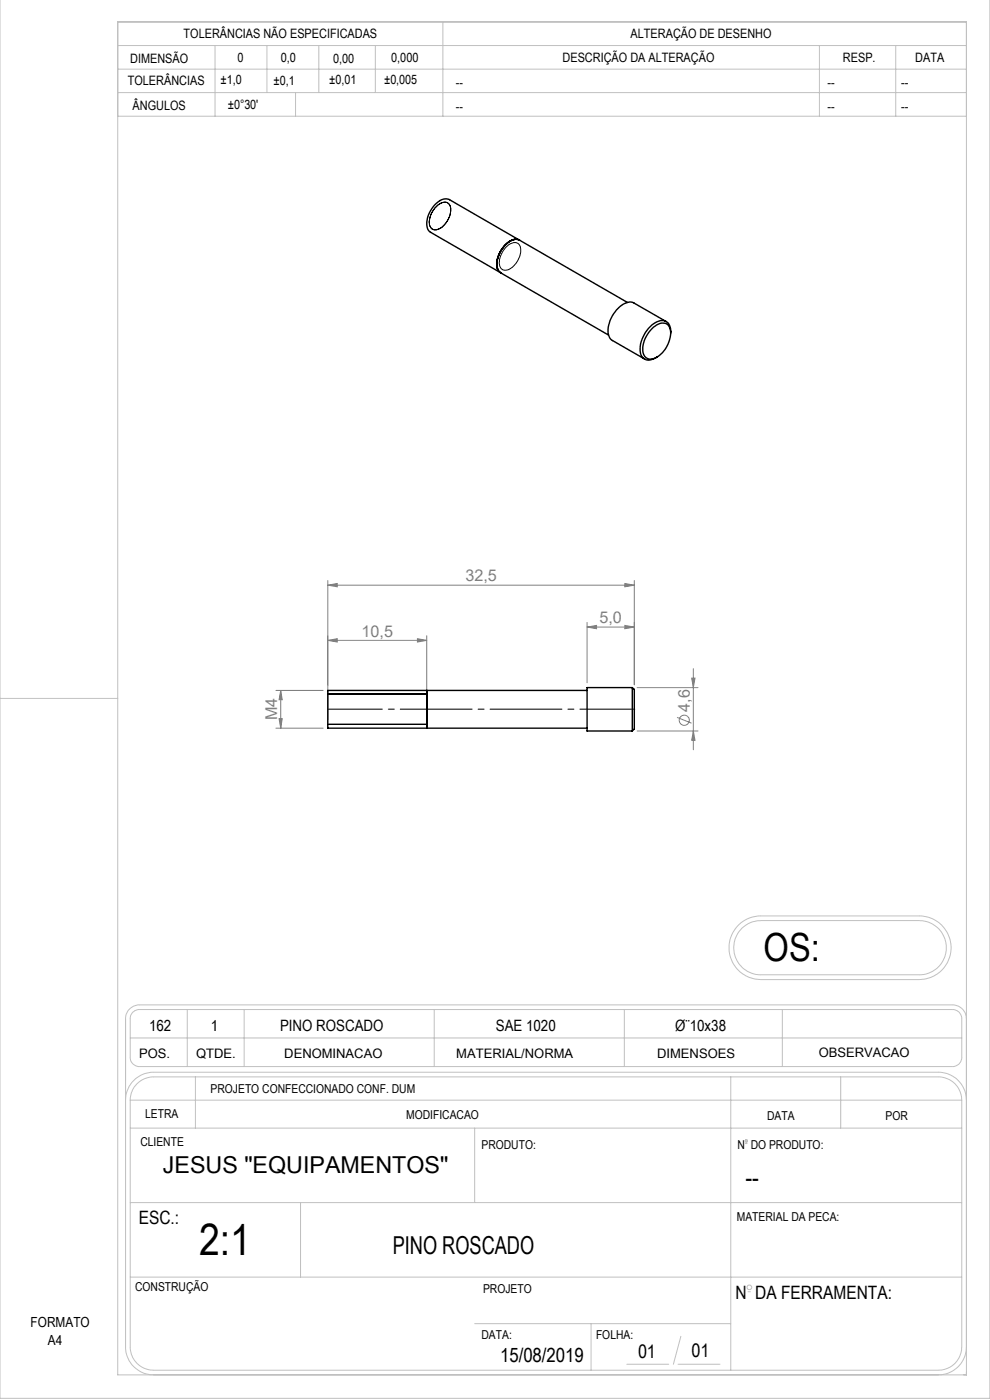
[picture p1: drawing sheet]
<svg xmlns="http://www.w3.org/2000/svg" width="210mm" height="297mm" viewBox="0 0 210 297" stroke-linecap="round" stroke-linejoin="round" font-family="sans-serif">
<g fill="none" stroke="#808080" stroke-width=".21">
<path d="M69.5 124.1l2-.3v.7zM69.5 135.9l2-.4v.7zM69.5 123.2v29.5M69.5 124.1h65M69.5 135.9h21M88.5 135.5l2 .4-2 .3zM90.5 134.9v17.8M124.5 133l2-.3v.7zM124.5 132v12.8M124.5 133h10M132.5 123.8l2 .3-2 .4zM132.5 132.7l2 .3-2 .4z"/>
<path d="M134.5 123.2v22.1M58.5 146.5h10M58.5 154.5h10M59.2 152.5h.7l-.4 2zM59.5 146.5l.4 1.9h-.7zM59.5 146.5v8M135.1 145.9h13M135.1 155.1h13M143.6 152.2l3.1 1.2M146.7 143.9h.7l-.3 2zM147.1 155.1l.3 2h-.7zM147.1 141.8v17.3"/>
<circle cx="145.1" cy="152.8" r="1.07"/>
</g>
<g fill="none" stroke="#c0c0c0" stroke-width=".21">
<path d="M210 -.1v296.7h-210v-296.6M25 4.7h180v287h-180zM25 9.7h180M25 19.6h180M25 14.7h180M45.6 9.7v15M56.6 9.7v9.9M62.7 19.6v5.1M67.6 9.7v9.9M79.6 9.7v9.9M93.9 4.7v20M173.8 9.7v15"/>
<path d="M190 9.7v15M25 24.7h180M0 148.2h25M156.7 196.2l.5-.5a6.7 6.7 0 0 1 4.2-1.4h33.6a6.8 6.8 0 0 1 6.8 6.8 6.8 6.8 0 0 1-6.8 6.7h-33.6a6.8 6.8 0 0 1-6.2-4.2 6.8 6.8 0 0 1 1.5-7.4zM157.4 196.9l.2-.2a5.6 5.6 0 0 1 3.8-1.4h33.6a5.8 5.8 0 0 1 5.7 5.7 5.8 5.8 0 0 1-5.7 5.8h-33.6a5.8 5.8 0 0 1-5.3-3.6 5.8 5.8 0 0 1 1.3-6.3zM28.3 214.7l1.1-.5h172.8a1.93 1.93 0 0 1 1.8 1.9v8.4a1.93 1.93 0 0 1-2 1.8h-172.4a1.92 1.92 0 0 1-2-2v-8.2a1.81 1.81 0 0 1 .7-1.4zM39.7 214.2v12.1M51.8 214.2v12.1M92.1 214.2v12.1M132.4 214.2v12.1M165.9 214.2v12.1M205 216.1a2.94 2.94 0 0 0-3-2.9h-172.4a2.94 2.94 0 0 0-3 2.9v69.6a6 6 0 0 0 6 6"/>
<path d="M26.6 233.4a6 6 0 0 1 6-5.9h166.5a6 6 0 0 1 5.9 5.9M27.6 233.4a4.9 4.9 0 0 1 5-4.9h166.5a4.9 4.9 0 0 1 4.9 4.9M27.6 233.4v52.3a4.9 4.9 0 0 0 5 5h166.5a4.9 4.9 0 0 0 4.9-5v-52.3M27.6 239.3h176.4M27.6 233.4h176.4M27.6 220.2h176.4M41.5 228.5v10.8M100.7 239.3v15.8M155 228.5v62.2M178.3 228.5v10.8M27.6 255.1h176.4M63.7 255.1v15.8"/>
<path d="M158.2 242.6h.2M27.6 270.9h176.4M158.7 274h.5M100.7 280.8h54.3M125.4 280.8v9.9M133 289.4h8.9M143.8 289.4h8.9M144.4 283.5l-1.6 5.9M205 285.7a6 6 0 0 1-5.9 6"/>
<circle cx="158.3" cy="242.1" r=".25"/>
<circle cx="159" cy="273.1" r=".5"/>
</g>
<path d="M92.3 44.1a2.23 2.23 0 0 1 2.8-1 3 3 0 0 1-.2 3.7 2.94 2.94 0 0 1-3.1 1.8 2.54 2.54 0 0 1-.3-3.2zM107.2 52.6a2.18 2.18 0 0 1 2.8-.9 3.3 3.3 0 0 1-.5 4 2.6 2.6 0 0 1-2.9 1.5 2.57 2.57 0 0 1-.2-3.4zM69.5 153.7h21M69.5 147.2h21" fill="none" stroke="#000" stroke-width=".21"/>
<path d="M134.7 150.4h-65.2" fill="none" stroke="#000" stroke-width=".21" stroke-dasharray="15.2 1.3 1.3 1.3" stroke-dashoffset="3.6"/>
<path d="M90.5 146.5v8" fill="none" stroke="#000" stroke-width=".3"/>
<g fill="#808080">
<path d="M69.5 124.1l2-.3v.7zM132.5 123.8l2 .3-2 .4zM124.5 133l2-.3v.7zM132.5 132.7l2 .3-2 .4z"/>
<path d="M88.5 135.5l2 .4-2 .3zM69.5 135.9l2-.4v.7z"/>
<path d="M59.5 146.5l.4 1.9h-.7zM59.2 152.5h.7l-.4 2zM146.7 143.9h.7l-.3 2zM147.1 155.1l.3 2h-.7z"/>
</g>
<path d="M109.1 50.8a5.6 5.6 0 0 0-3.5 6.2M133.1 64.2l-22.9-13.2a2.76 2.76 0 0 0-3.2 1.1 5.2 5.2 0 0 0-1.3 5.2l.5 .6a2.63 2.63 0 0 1-.6-3.3 4.9 4.9 0 0 1 4.1-3.8l.5 .1-14.8-8.5a2.63 2.63 0 0 0-3.1 1 5.1 5.1 0 0 0-1.4 5.5l.4 .4 37.8 21.8M138.3 69.8a2.66 2.66 0 0 1 3.2-1 3.2 3.2 0 0 1 .4 3.6 5.2 5.2 0 0 1-4 3.8 1.96 1.96 0 0 1-1.6-2.5 6.5 6.5 0 0 1 2-3.9zM141.3 68.2l-6.8-3.9a2.98 2.98 0 0 0-3.4 1.1 6.4 6.4 0 0 0-2 5.8l.3 .6 .5 .4 6.8 4M142.3 70.7a2.04 2.04 0 0 0-2.2-2.7 6.4 6.4 0 0 0-4.1 7.4 1.94 1.94 0 0 0 3 .5l.3-.1M69.5 146.5h21v8h-21zM90.5 146.5h.1M90.5 154.4h.1M124.5 146.5h-33.9v8h33.9M134.1 145.9h-9.6v9.2h9.6M134.1 145.9v9.2M134.1 145.9l.4 .4v6.9a1.83 1.83 0 0 1-.4 1.9" fill="none" stroke="#000" stroke-width=".3"/>
<text font-size="9.4" x="42.2" y="266.1">2:1</text>
<text font-size="8.2" x="162" y="203.8">OS:</text>
<text font-size="5.9" x="158.1" y="251.9">--</text>
<text font-size="5.3" x="83.3" y="265.9">PINO ROSCADO</text>
<text font-size="4.9" x="34.5" y="248.9">JESUS &quot;EQUIPAMENTOS&quot;</text>
<text font-size="4.2" x="106.1" y="288.9">15/08/2019</text>
<g font-size="4.1">
<text x="146.7" y="287.9">01</text>
<text x="135.3" y="288.1">01</text>
</g>
<g font-size="3.9">
<text x="29.4" y="259.7">ESC.:</text>
<text x="156" y="275.6">N DA FERRAMENTA:</text>
</g>
<g font-size="3.4" fill="#808080">
<text x="98.7" y="123.3">32,5</text>
<text x="76.7" y="135.1">10,5</text>
<text x="127.2" y="132.2">5,0</text>
<text x="58.8" y="152.8" transform="rotate(-90 58.8 152.8)">M4</text>
<text x="146.3" y="151" transform="rotate(-90 146.3 151)">4,6</text>
</g>
<g font-size="3.3">
<text x="31.6" y="218.8">162</text>
<text x="44.7" y="218.8">1</text>
<text x="59.4" y="218.8">PINO ROSCADO</text>
<text x="105.2" y="218.8">SAE 1020</text>
<text x="143.2" y="218.8">Ø¨10x38</text>
</g>
<g font-size="3">
<text x="6.5" y="281.4">FORMATO</text>
<text x="10.2" y="285.4">A4</text>
</g>
<g font-size="2.8">
<text x="29.5" y="224.4">POS.</text>
<text x="41.6" y="224.4">QTDE.</text>
<text x="60.3" y="224.4">DENOMINACAO</text>
<text x="96.8" y="224.4">MATERIAL/NORMA</text>
<text x="139.4" y="224.3">DIMENSOES</text>
<text x="173.7" y="224.2">OBSERVACAO</text>
</g>
<g font-size="2.7">
<text x="38.9" y="8.1">TOLERÂNCIAS NÃO ESPECIFICADAS</text>
<text x="133.8" y="8.1">ALTERAÇÃO DE DESENHO</text>
<text x="27.6" y="13.4">DIMENSÃO</text>
<text x="46.8" y="17.8">±1,0</text>
<text x="50.4" y="13.1">0</text>
<text x="58" y="18">±0,1</text>
<text x="59.6" y="13.2">0,0</text>
<text x="69.8" y="17.8">±0,01</text>
<text x="70.7" y="13.3">0,00</text>
<text x="81.5" y="17.9">±0,005</text>
<text x="83" y="13.2">0,000</text>
<text x="119.3" y="13.2">DESCRIÇÃO DA ALTERAÇÃO</text>
<text x="178.8" y="13.2">RESP.</text>
<text x="194.2" y="13.2">DATA</text>
<text x="27.1" y="18.1">TOLERÂNCIAS</text>
<text x="28.1" y="23.2">ÂNGULOS</text>
<text x="48.3" y="23.1">±0°30'</text>
<text x="96.7" y="18.5">--</text>
<text x="96.7" y="23.5">--</text>
<text x="175.5" y="18.5">--</text>
<text x="175.5" y="23.5">--</text>
<text x="191.1" y="18.5">--</text>
<text x="191.1" y="23.5">--</text>
</g>
<g font-size="2.6">
<text x="44.7" y="231.9">PROJETO CONFECCIONADO CONF. DUM</text>
<text x="30.8" y="237.2">LETRA</text>
<text x="86.2" y="237.3">MODIFICACAO</text>
<text x="162.7" y="237.6">DATA</text>
<text x="187.8" y="237.6">POR</text>
<text x="29.8" y="243.1">CLIENTE</text>
<text x="102.1" y="243.7">PRODUTO:</text>
<text x="156.4" y="243.7">N DO PRODUTO:</text>
<text x="156.3" y="259.1">MATERIAL DA PECA:</text>
<text x="28.7" y="273.8">CONSTRUÇÃO</text>
<text x="102.5" y="274.2">PROJETO</text>
<text x="102.1" y="284.1">DATA:</text>
<text x="126.4" y="284.1">FOLHA:</text>
</g>
</svg>
